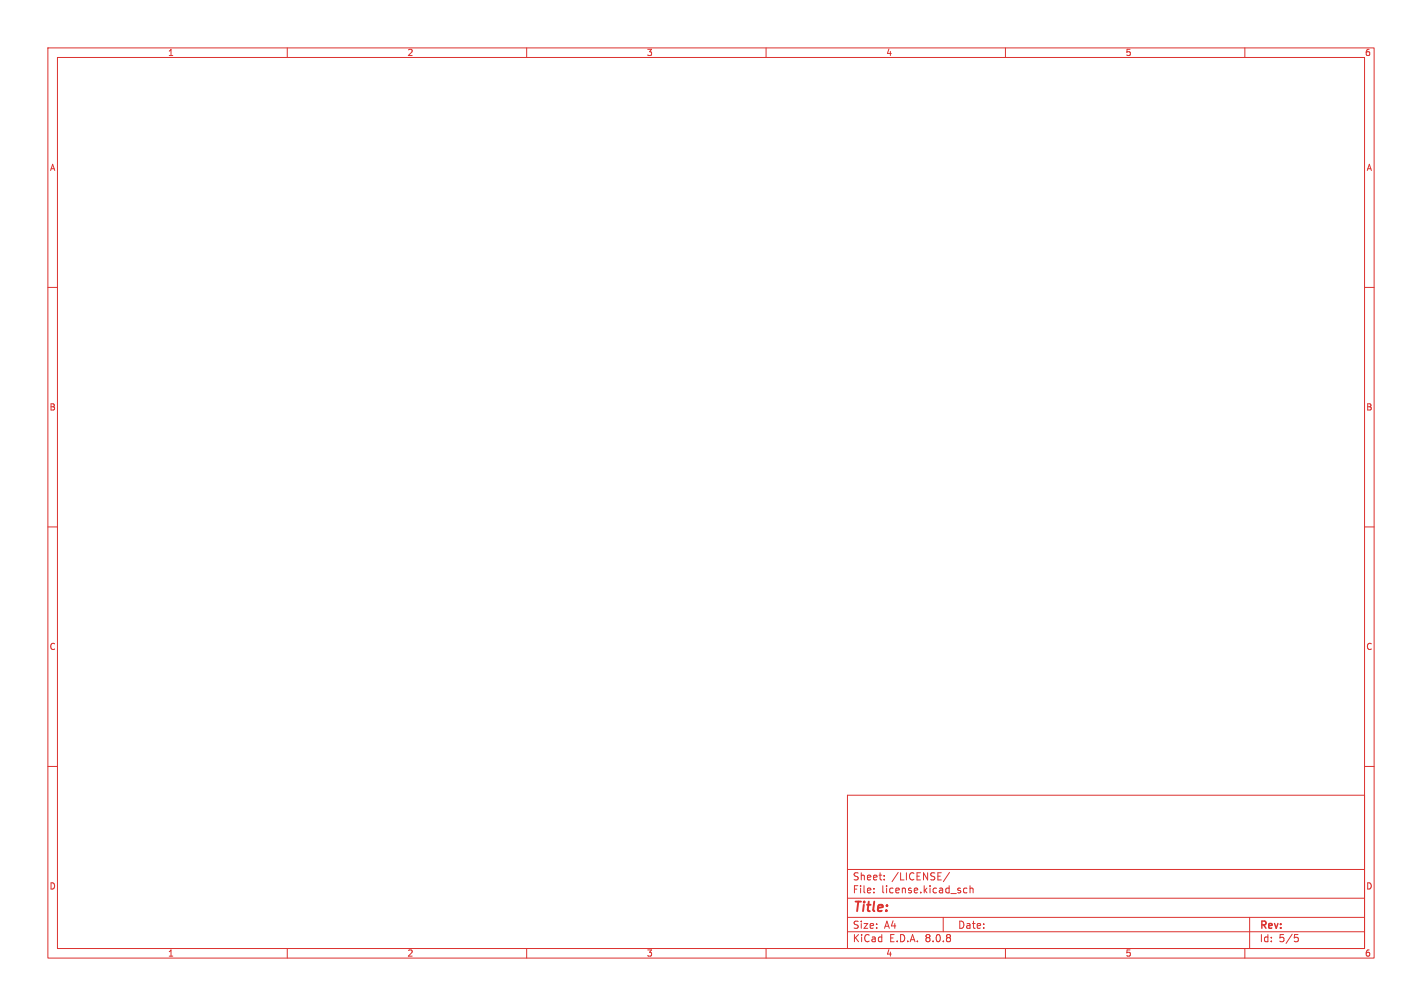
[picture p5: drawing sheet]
<svg xmlns="http://www.w3.org/2000/svg" width="297mm" height="210mm" viewBox="0 0 297 210" stroke-linecap="round" stroke-linejoin="round" font-family="sans-serif">
<g fill="none" stroke="#dc322f" stroke-width=".21">
<path d="M10 10h277v190h-277zM12 12h273v186h-273zM60 10v2M110 10v2M160 10v2M210 10v2M260 10v2M10 60h2M285 60h2M10 110h2M285 110h2M10 160h2"/>
<path d="M177 166h108v32h-108zM285 160h2M60 198v2M110 198v2M160 198v2M177 194.5h108M177 191.5h108M177 187.5h108M177 181.5h108M182.5 186.3v.1M182.5 185.5v.1M184.7 183.6v.1"/>
<path d="M184.7 182.8v.1M197 191.5v3M198.3 182.1l-1.3 2M202 185.5l-.5-.1-.3 .3 .2 .6h.6M202.6 185.5l.2-.1 .4 .1v.9M202.6 184.9v1.5M210 198v2M260 198v2M261 191.5v6.5M270.4 195.1h.7M270.5 195.7h.4l.3 .3-.2 .5-.5 .1"/>
</g>
<text font-size="2.8" fill="#dc322f" x="178" y="190.9">Title:</text>
<g font-size="2.1" fill="#dc322f">
<text x="178" y="184">Sheet:</text>
<text x="186.2" y="184">/LICENSE/</text>
<text x="178" y="186.7">File:</text>
<text x="184.1" y="186.7">license.kicad_sch</text>
<text x="178" y="196.9">KiCad</text>
<text x="178" y="194.1">Size:</text>
<text x="184.7" y="194.1">A4</text>
<text x="185.7" y="196.9">E.D.A.</text>
<text x="193.3" y="196.9">8.0.8</text>
<text x="200" y="194.1">Date:</text>
<text x="263" y="194.3">Rev:</text>
<text x="263" y="196.9">Id:</text>
<text x="267.1" y="196.9">5/5</text>
</g>
<g font-size="1.8" fill="#dc322f">
<text x="35" y="11.9">1</text>
<text x="85" y="11.9">2</text>
<text x="135" y="11.9">3</text>
<text x="185" y="11.9">4</text>
<text x="235" y="11.9">5</text>
<text x="285" y="11.9">6</text>
<text x="10.3" y="35.9">A</text>
<text x="285.3" y="35.9">A</text>
<text x="10.3" y="85.9">B</text>
<text x="285.3" y="85.9">B</text>
<text x="10.3" y="135.9">C</text>
<text x="285.3" y="135.9">C</text>
<text x="10.3" y="185.9">D</text>
<text x="285.3" y="185.9">D</text>
<text x="35" y="199.9">1</text>
<text x="85" y="199.9">2</text>
<text x="135" y="199.9">3</text>
<text x="185" y="199.9">4</text>
<text x="235" y="199.9">5</text>
<text x="285" y="199.9">6</text>
</g>
</svg>
